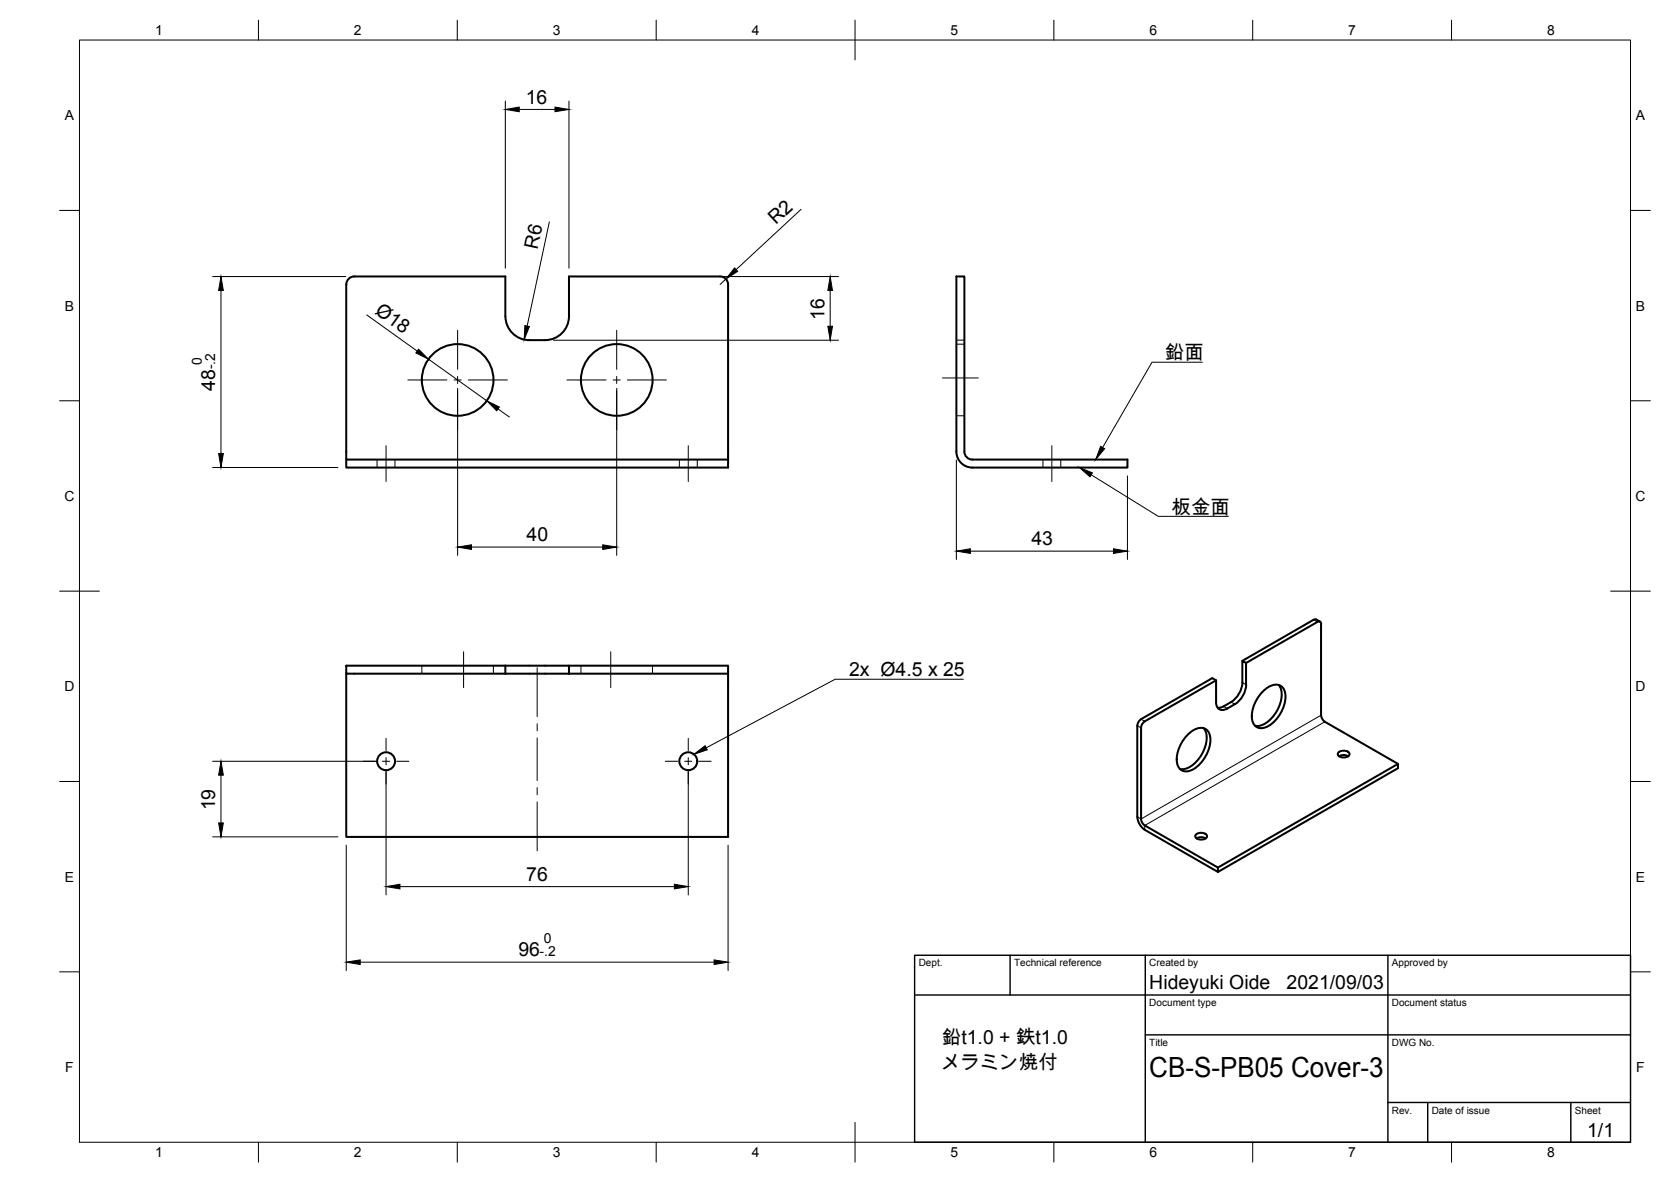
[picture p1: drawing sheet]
<svg xmlns="http://www.w3.org/2000/svg" width="420mm" height="297mm" viewBox="0 0 420 297" stroke-linecap="round" stroke-linejoin="round" font-family="sans-serif">
<g fill="none" stroke="#000" stroke-width=".51">
<path d="M127.1 79.5v-10h-38a2 2 0 0 0-2 2v44h96v2h-96v-2M143.1 79.5a6 6 0 0 1-6 6 11.3 11.3 0 0 1-6.8-.7 6 6 0 0 1-3.2-5.3M181.1 69.5h-38v10M181.1 69.5a2 2 0 0 1 2 2v44M240.5 113.5v-44h2v44M240.5 113.5a4 4 0 0 0 4 4h39v-2h-39a2 2 0 0 1-2-2M331.2 156.3l-17.9 10.3M331.3 156.3l.6-.1 .3 .6M331.9 156.2l-.9-.5h-.7l-17.9 10.4M332.2 156.9v22.8l.4 1.1 .5 .6M87.1 169.3v41h96v-41M127.1 169.3h16"/>
<path d="M127.1 167.3h16v2M127.1 167.3h-40v2h40M127.1 167.3v2M143.1 167.3h40v2h-40M305.8 171l-17.9 10.3-.8 .9-.2 .7v22.9l.2 .8 .8 .8 18.3 10.6 45.3-26M308.6 178a1.73 1.73 0 0 1-2 .2 1.73 1.73 0 0 1-.8-1.8v-5.4l-1-.6-17.9 10.3M310.5 177l-1.9 1.1M312.4 171.5v-5.4l.9 .5v5.5M312.4 171.5a6.8 6.8 0 0 1-4.7 6l-1.5 .4M313.3 172.1a6.3 6.3 0 0 1-2.8 4.9M317.7 173.6a3.8 3.8 0 0 1 4.5-1.1 4.5 4.5 0 0 1 .6 5.1 8.2 8.2 0 0 1-5.3 5.4 2.47 2.47 0 0 1-2.7-3 9.5 9.5 0 0 1 2.9-6.4zM321.5 172.1a5.4 5.4 0 0 1 0 5.7 7.3 7.3 0 0 1-5.4 4.7l-.5-.1"/>
<path d="M286.9 180.7l-.5 .6-.4 1.1v22.9l.2 1 .5 1.1 1.2 1.1M298.8 184.5a3.8 3.8 0 0 1 4.6-1.2 4.5 4.5 0 0 1 .5 5.2 8.2 8.2 0 0 1-5.3 5.3 2.47 2.47 0 0 1-2.7-3 9.5 9.5 0 0 1 2.9-6.3zM302.6 183a5.4 5.4 0 0 1 0 5.7 7.3 7.3 0 0 1-5.3 4.6l-.6-.1M333.1 181.4l18.4 10.6v1l-45.3 26.1M336.5 189.1a1.95 1.95 0 0 1 2.8 .3 1.29 1.29 0 0 1-1.7 .9 .9 .9 0 0 1-.9-.2 .9 .9 0 0 1-.2-1zM336.7 190.1a2.28 2.28 0 0 1 2.3 0M287.8 208.5l18.4 10.6v-1.1M300.7 209.8a1.95 1.95 0 0 1 2.8 .2 1.29 1.29 0 0 1-1.7 1 .9 .9 0 0 1-1-.3 .9 .9 0 0 1-.1-.9zM300.9 210.7a2.28 2.28 0 0 1 2.3 0"/>
<circle cx="115.1" cy="95.5" r="9"/>
<circle cx="155.1" cy="95.5" r="9"/>
<circle cx="97.1" cy="191.3" r="2.25"/>
<circle cx="173.1" cy="191.3" r="2.25"/>
</g>
<g fill="none" stroke="#000" stroke-width=".25">
<path d="M240.5 85.5h2M240.5 86.5h2M94.8 115.5v2M99.3 115.5v2M170.8 115.5v2M175.3 115.5v2M240.5 104.5h2M262.2 115.5v2M266.7 115.5v2M106.1 167.3v2M124.1 167.3v2M146.1 167.3v2"/>
<path d="M164.1 167.3v2"/>
</g>
<path d="M330.3 155.8l.9 .5M307.7 177.5l.9 .6M309.5 176.4l1 .6M312.4 171.5l.9 .6M332.2 179.7l-45.3 26.1-.9-.5M286 182.4l.9 .5M286.9 180.7l.9 .6M333.1 181.4l-45.3 26v1.1" fill="none" stroke="#000" stroke-width=".25"/>
<!-- layer: Border -->
<g fill="none" stroke="#000" stroke-width=".25">
<path d="M20 10.1h390v276.9h-390zM65 5.1v5M115 5.1v5M165 5.1v5M215 5.1v10M265 5.1v5M315 5.1v5M365 5.1v5M15 52.9h5M410 52.9h5M15 100.7h5M410 100.7h5"/>
<path d="M15 148.6h10M405 148.6h10M15 196.4h5M410 196.4h5M15 244.2h5M410 244.2h5M65 287v5M115 287v5M165 287v5M215 282.1v9.9M265 287v5M315 287v5"/>
<path d="M365 287v5"/>
</g>
<!-- layer: TitleBlock -->
<path d="M230 240.1h180v46.9h-180zM230 250h180M254 240.1v9.9M288 240.1v46.9M349 240.1v46.9M288 260.1h122M349 277.1h61M359 277.1v9.9M395 277.1v9.9" fill="none" stroke="#000" stroke-width=".36"/>
<!-- layer: Center Lines -->
<g fill="none" stroke="#000" stroke-width=".25">
<path d="M102.6 95.5h9.8M114.2 95.5h1.8M115.1 83v9.8M115.1 94.6v1.8M115.1 98.2v9.8M117.8 95.5h9.8M142.6 95.5h9.8M154.2 95.5h1.8M155.1 83v9.8M155.1 94.6v1.8M155.1 98.2v9.8M157.7 95.5h9.9"/>
<path d="M237 95h9M97.1 112v9M173.1 112v9M264.5 112v9M116.6 163.8v9M135.1 167.8v12.3M153.6 163.8v9M91.3 191.3h3.1M96.2 191.3h1.8M97.1 185.6v3M97.1 190.4v1.8M97.1 194v3"/>
<path d="M99.7 191.3h3.1M135.1 181.9v1.8M135.1 185.4v10.8M135.1 197.9v1.8M167.3 191.3h3.1M172.2 191.3h1.7M173.1 185.6v3M173.1 190.4v1.8M173.1 194v3M175.7 191.3h3.1M135.1 201.5v12.3"/>
</g>
<!-- layer: Dimensions -->
<g fill="none" stroke="#000" stroke-width=".25">
<path d="M127.1 25.4v42M130.6 27.5h9M143.1 25.4v42M138.1 55.7l-5.6 26.2M201.4 52.6l-16.3 15.2M53.5 69.5h33.5M55.6 73v41M92.2 79.1l12.7 9.1M145.2 69.5h65.6M182.5 70.1l-1.4 1.4M208.7 73v9M107.7 90.3l14.7 10.4"/>
<path d="M115.1 97.6v42M139.2 85.5h71.6M155.1 97.6v42M53.5 117.5h31.5M125.2 102.8l2.9 2M240.5 115.6v25M283.5 119.6v21M118.6 137.5h33M244 138.5h36M53.5 191.3h41.5M55.6 194.8v12M97.1 193.4v31.5"/>
<path d="M173.1 193.4v31.5M53.5 210.3h31.5M87.1 212.4v31.5M183.1 212.4v31.5M100.6 222.8h69M90.6 241.8h89"/>
</g>
<g fill="#000" stroke="#000" stroke-width=".25">
<path d="M127.1 27.5l3.5-.6v1.2zM139.6 26.9l3.5 .6-3.5 .6zM55.6 69.5l.6 3.5h-1.2zM184.7 67.3l.8 .9-3 1.9zM208.7 69.5l.6 3.5h-1.1zM105.2 87.7l2.5 2.6-3.1-1.6zM132 81.8l1.1 .2-1.3 3.4zM208.2 82h1.1l-.6 3.5zM55 114h1.2l-.6 3.5zM122.4 100.7l3.2 1.6-.7 .9zM115.1 137.5l3.5-.6v1.2zM151.6 136.9l3.5 .6-3.5 .6z"/>
<path d="M240.5 138.5l3.5-.6v1.2zM280 137.9l3.5 .6-3.5 .6zM55.6 191.3l.6 3.5h-1.2zM55 206.8h1.2l-.6 3.5zM97.1 222.8l3.5-.6v1.2zM169.6 222.2l3.5 .6-3.5 .6zM87.1 241.8l3.5-.6v1.2zM179.6 241.2l3.5 .6-3.5 .6z"/>
</g>
<!-- layer: Annotations -->
<path d="M271.4 117.5l3.3 1.3-.6 1zM276.8 112.2l.9 .6-2.2 2.7zM174.5 189.6l2.8-2.2 .5 1z" fill="#000" stroke="#000" stroke-width=".25"/>
<path d="M302.3 91h-12.6l-12.5 21.5M274.4 119.3l16.8 10.5h17.7M242.2 170.7h-32.2l-32.4 17.2" fill="none" stroke="#000" stroke-width=".25"/>
<text font-size="7" x="289" y="270.6">CB-S-PB05 Cover-3</text>
<g font-size="4.9">
<text x="132.2" y="26">16</text>
<text x="195.1" y="56.6" transform="rotate(-43 195.1 56.6)">R2</text>
<text x="135.1" y="62.7" transform="rotate(-78 135.1 62.7)">R6</text>
<text x="94.1" y="78.6" transform="rotate(36 94.1 78.6)">Ø18</text>
<text x="207.3" y="80.4" transform="rotate(-90 207.3 80.4)">16</text>
<text x="292.9" y="90.3">鉛面</text>
<text x="54.1" y="98.1" transform="rotate(-90 54.1 98.1)">48</text>
<text x="294.6" y="129.1">板金面</text>
<text x="132.4" y="136">40</text>
<text x="259.3" y="137">43</text>
<text x="213.5" y="170">2x Ø4.5 x 25</text>
<text x="54.1" y="203.7" transform="rotate(-90 54.1 203.7)">19</text>
<text x="132.3" y="221.3">76</text>
<text x="130.3" y="240.3">96</text>
<text x="289" y="248.5">Hideyuki Oide</text>
<text x="323.5" y="248.5">2021/09/03</text>
<text x="236.9" y="262.3">鉛t1.0 + 鉄t1.0</text>
<text x="236.6" y="268.8">メラミン焼付</text>
<text x="399.1" y="285.7">1/1</text>
</g>
<g font-size="3.5">
<text x="39" y="8.8">1</text>
<text x="89" y="8.8">2</text>
<text x="139" y="8.8">3</text>
<text x="189" y="8.8">4</text>
<text x="239" y="8.8">5</text>
<text x="289" y="8.8">6</text>
<text x="339" y="8.8">7</text>
<text x="389" y="8.8">8</text>
<text x="16.3" y="30.2">A</text>
<text x="411.3" y="30.2">A</text>
<text x="16.3" y="78">B</text>
<text x="411.3" y="78">B</text>
<text x="50.8" y="91.7" transform="rotate(-90 50.8 91.7)">0</text>
<text x="54.1" y="92.8" transform="rotate(-90 54.1 92.8)">-.2</text>
<text x="16.2" y="125.9">C</text>
<text x="411.2" y="125.9">C</text>
<text x="16.2" y="173.7">D</text>
<text x="411.2" y="173.7">D</text>
<text x="16.3" y="221.6">E</text>
<text x="411.3" y="221.6">E</text>
<text x="136.8" y="237">0</text>
<text x="135.7" y="240.3">-.2</text>
<text x="16.4" y="269.4">F</text>
<text x="411.4" y="269.4">F</text>
<text x="39" y="290.8">1</text>
<text x="89" y="290.8">2</text>
<text x="139" y="290.8">3</text>
<text x="189" y="290.8">4</text>
<text x="239" y="290.8">5</text>
<text x="289" y="290.8">6</text>
<text x="339" y="290.8">7</text>
<text x="389" y="290.8">8</text>
</g>
<g font-size="2.5">
<text x="231" y="242.9">Dept.</text>
<text x="255" y="242.9">Technical reference</text>
<text x="289" y="242.9">Created by</text>
<text x="350" y="242.9">Approved by</text>
<text x="289" y="252.8">Document type</text>
<text x="350" y="252.8">Document status</text>
<text x="289" y="262.9">Title</text>
<text x="350" y="262.9">DWG No.</text>
<text x="350" y="279.9">Rev.</text>
<text x="360" y="279.9">Date of issue</text>
<text x="396" y="279.9">Sheet</text>
</g>
</svg>
